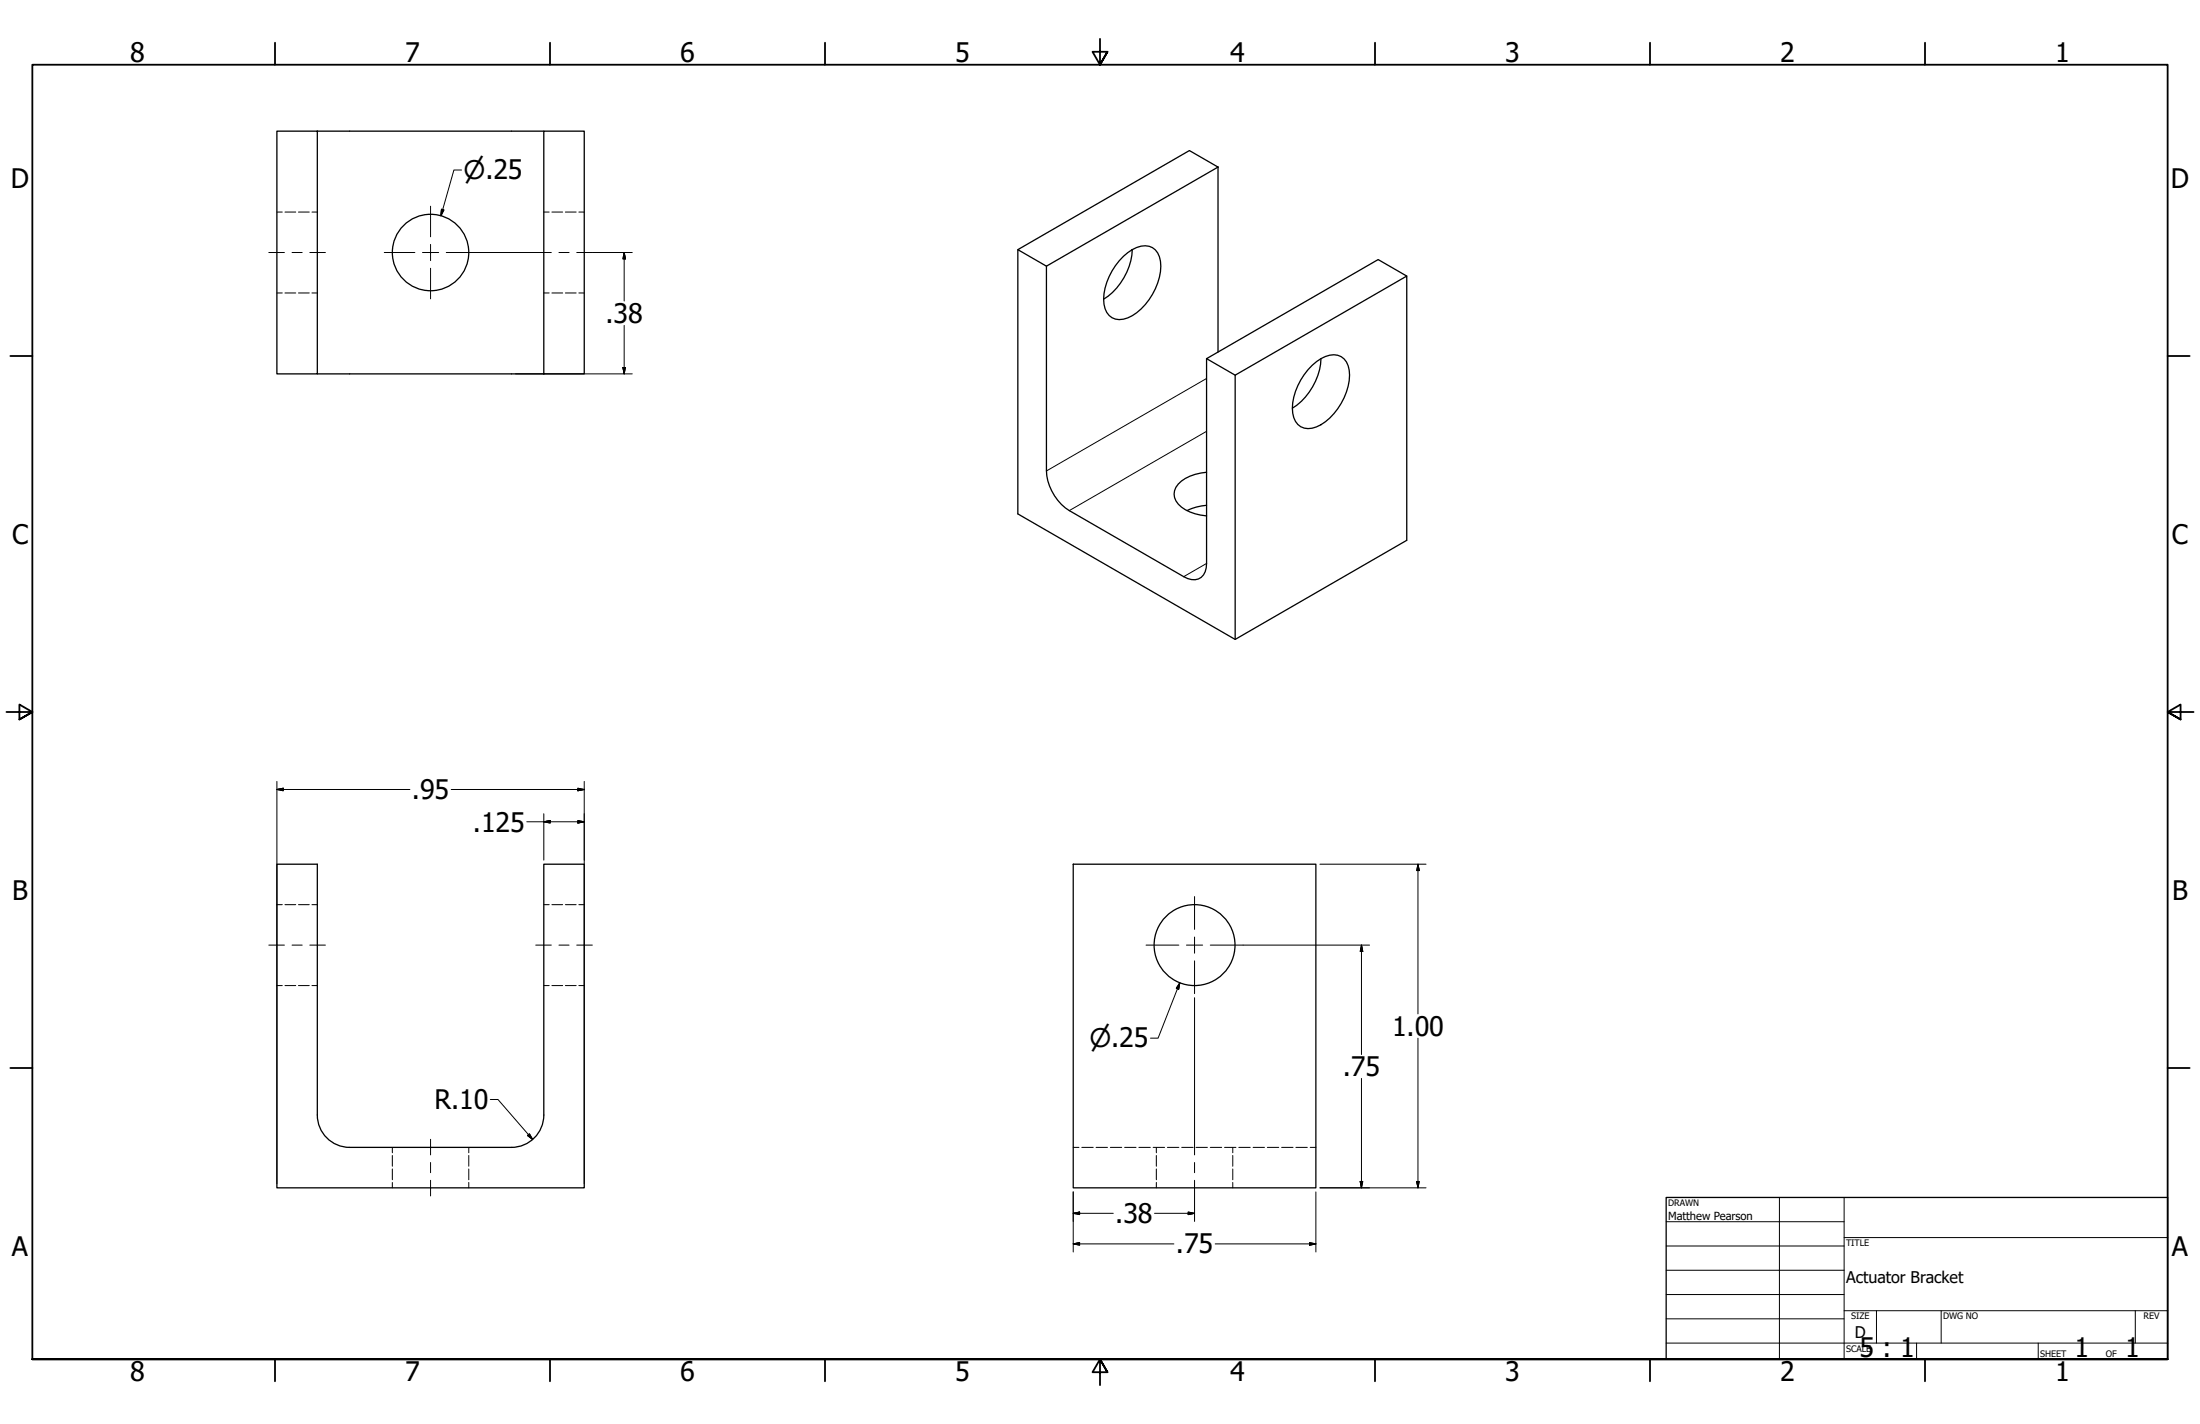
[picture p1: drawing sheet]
<svg xmlns="http://www.w3.org/2000/svg" width="864mm" height="559mm" viewBox="0 0 864 559" stroke-linecap="round" stroke-linejoin="round" font-family="sans-serif">
<!-- layer: Visible (ANSI) -->
<g fill="none" stroke="#000" stroke-width=".51">
<path d="M108.7 51.5h15.9v95.2h-15.9zM124.6 51.5h88.9M213.5 51.5h15.8v95.2h-15.8zM478.1 65.6v72.5M399.5 98l67.4-38.9 11.2 6.5-67.3 38.9zM399.5 98v103.7l85.4 49.2 67.3-38.9v-103.7l-67.3 38.9v103.7M444.5 98a24.8 24.8 0 0 1-11.3 19.4M410.8 104.5v80.3a19.8 19.8 0 0 0 9 15.6l44.9 25.9a5.4 5.4 0 0 0 8.4-2l.5-3.2v-80.4M441 100.6a11.5 11.5 0 0 1 10.1-4 7.2 7.2 0 0 1 4.6 7.9 24.2 24.2 0 0 1-13 20.2 6.3 6.3 0 0 1-9.3-5.3 23.6 23.6 0 0 1 7.6-18.8zM552.2 108.3l-11.2-6.4-67.4 38.8 11.3 6.5M124.6 146.7h88.9M515.1 143.4a11.5 11.5 0 0 1 10-4 7.2 7.2 0 0 1 4.7 7.8 24.2 24.2 0 0 1-13 20.3 6.3 6.3 0 0 1-9.4-5.4 23.6 23.6 0 0 1 7.7-18.7z"/>
<path d="M518.5 140.7a24.8 24.8 0 0 1-11.2 19.5M473.6 198.3a21.1 21.1 0 0 0-7.7 2.1M473.6 185.3a15.8 15.8 0 0 0-12 5.9 5.9 5.9 0 0 0 2.2 7.8 18.4 18.4 0 0 0 9.8 3.4M108.7 339.1h15.9v98.4a12.7 12.7 0 0 0 12.7 12.8h63.5a12.7 12.7 0 0 0 12.7-12.7v-98.5h15.8v127h-120.6zM421.3 339.1h95.2v127h-95.2z"/>
<circle cx="169" cy="99.1" r="15"/>
<circle cx="468.9" cy="370.9" r="15.9"/>
</g>
<!-- layer: Hidden (ANSI) -->
<g fill="none" stroke="#000" stroke-width=".39">
<path d="M108.7 83.2h2.1M111.9 83.2h4.2M117.2 83.2h4.2M122.4 83.2h2.2M213.5 83.2h2.1M216.6 83.2h4.3M221.9 83.2h4.3M227.2 83.2h2.1M108.7 115h2.1M111.9 115h4.2M117.2 115h4.2M122.4 115h2.2"/>
<path d="M213.5 115h2.1M216.6 115h4.3M221.9 115h4.3M227.2 115h2.1M108.7 355h2.1M111.9 355h4.2M117.2 355h4.2M122.4 355h2.2M213.5 355h2.1M216.6 355h4.3M221.9 355h4.3M227.2 355h2.1"/>
<path d="M108.7 386.8h2.1M111.9 386.8h4.2M117.2 386.8h4.2M122.4 386.8h2.2M213.5 386.8h2.1M216.6 386.8h4.3M221.9 386.8h4.3M227.2 386.8h2.1M154 450.3v2.1M154 453.4v4.3M154 458.7v4.3M184 450.3v2.1"/>
<path d="M184 453.4v4.3M184 458.7v4.3M421.3 450.3h2.2M424.7 450.3h4.4M430.3 450.3h4.4M435.9 450.3h4.4M441.5 450.3h4.4M447.1 450.3h4.4M452.7 450.3h4.5M453.9 450.3v2.1M453.9 453.4v4.3M453.9 458.7v4.3"/>
<path d="M458.3 450.3h4.5M463.9 450.3h4.5M469.5 450.3h4.5M475.1 450.3h4.5M480.7 450.3h4.5M483.9 450.3v2.1M483.9 453.4v4.3M483.9 458.7v4.3M486.3 450.3h4.5M491.9 450.3h4.5M497.5 450.3h4.5M503.1 450.3h4.5"/>
<path d="M508.7 450.3h4.5M514.3 450.3h2.2M154 464v2.1M184 464v2.1M453.9 464v2.1M483.9 464v2.1"/>
</g>
<!-- layer: Visible Narrow (ANSI) -->
<path d="M473.6 148.5l-62.8 36.3M473.6 169.3l-53.8 31.1M473.6 221.1l-8.9 5.2" fill="none" stroke="#000" stroke-width=".39"/>
<!-- layer: Border (ANSI) -->
<g fill="none" stroke="#000" stroke-width=".71">
<path d="M107.9 16.8v8.6M215.9 16.8v8.6M323.8 16.8v8.6M431.8 15.2v10.2l-2.9-5.1h5.8l-2.9 5.1 2.9-5.1M539.8 16.8v8.6M647.7 16.8v8.6M755.6 16.8v8.6M4.1 139.7h8.6M850.9 139.7h8.6M2.5 279.4h10.2l-5.1-2.9v5.8l5.1-2.9-5.1 2.9M861.1 279.4h-10.2l5.1-2.9v5.8l-5.1-2.9 5.1 2.9M4.1 419.1h8.6"/>
<path d="M850.9 419.1h8.6M12.7 533.4v-508h838.2v508h-838.2h838.2M107.9 533.4v8.6M215.9 533.4v8.6M323.8 533.4v8.6M434.7 538.5l-2.9-5.1 2.9 5.1h-5.8l2.9-5.1v10.2M539.8 533.4v8.6M647.7 533.4v8.6M755.6 533.4v8.6"/>
</g>
<!-- layer: Title (ANSI) -->
<g fill="none" stroke="#000" stroke-width=".39">
<path d="M654 479.4h69.9M698.5 469.9v63.5M723.9 469.9v63.5M654 488.9h69.9M654 498.5h69.9M723.9 485.6h127M654 508h69.9M654 517.5h69.9M723.9 514.3h127M736.6 514.3v12.7M762 514.3v12.7M838.2 514.3v12.7"/>
<path d="M654 527h196.9M752.3 527v6.4M800.1 527v6.4"/>
</g>
<path d="M654 469.9h196.9v63.5h-196.9z" fill="none" stroke="#000" stroke-width=".51"/>
<!-- layer: Centerline (ANSI) -->
<g fill="none" stroke="#000" stroke-width=".39">
<path d="M105.5 99.1h6.1M114.6 99.1h4M121.6 99.1h6.1M210.3 99.1h6.1M219.4 99.1h4M226.4 99.1h6.1M105.5 370.9h6.1M114.6 370.9h4M121.6 370.9h6.1M210.3 370.9h6.1M219.4 370.9h4M226.4 370.9h6.1"/>
<path d="M169 447.1v6.1M169 456.2v4M468.9 447.1v6.1M468.9 456.2v4M169 463.2v6.1M468.9 463.2v6.1"/>
</g>
<!-- layer: Center Mark (ANSI) -->
<path d="M150.8 99.1h12M165.8 99.1h6.4M169 80.9v12M169 95.9v6.4M175.2 99.1h12M169 105.3v12M468.9 351.8v12.9M449.9 370.9h12.8M465.7 370.9h6.4M468.9 367.7v6.4M468.9 377v12.9M475.1 370.9h12.9" fill="none" stroke="#000" stroke-width=".39"/>
<!-- layer: Dimension (ANSI) -->
<g fill="none" stroke="#000" stroke-width=".39">
<path d="M181.2 66.7h-3l-5.1 18M173.3 82.1l1 .3-1.2 2.3zM187.2 99.1h23.1M232.5 99.1h15.7M245 99.1l.5 2.5h-1zM245 99.1v19M245 127.7v19M202.4 146.7h45.8M244.5 144.2h1l-.5 2.5zM108.7 309.8l2.5-.5v1zM108.7 309.8h52.2M108.7 306.6v64.2"/>
<path d="M177.1 309.8h52.2M213.5 319.3v18.2M226.8 309.3l2.5 .5-2.5 .5zM229.3 306.6v64.2M206.8 322.5h22.5M213.5 322.5l2.5-.5v1zM226.8 322l2.5 .5-2.5 .5zM518.1 339.1h41.7M556.6 339.1l.5 2.5h-1zM556.6 339.1v58.8M108.7 371v93.5M229.3 371v93.5"/>
<path d="M488 370.9h49.6M534.4 370.9l.5 2.5h-1zM534.4 370.9v42.9M463.1 385.7l-.4 2.5-1-.4zM463.1 385.7l-8.5 21.7h-3M468.9 391.5v55.6M556.6 407.4v58.7M192.5 431.5h3l13.6 15.6M534.4 423.2v42.9M207.1 445.6l.7-.7 1.3 2.2zM421.3 476.1l2.5-.5v1zM421.3 467.7v23.6"/>
<path d="M421.3 476.1h15.7M453.2 476.1h15.7M466.4 475.6l2.5 .5-2.5 .5zM468.9 469.3v10M516.5 467.7v23.6M518.1 466.1h41.7M533.9 463.6h1l-.5 2.5zM556.1 463.6h1l-.5 2.5zM421.3 488.1l2.5-.5v1zM421.3 488.1h39.5M477 488.1h39.5M514 487.6l2.5 .5-2.5 .5z"/>
</g>
<g fill="#000" stroke="#000" stroke-width=".39">
<path d="M173.3 82.1l-.2 2.6zM173.3 82.1l1 .3-1.2 2.3zM245 99.1l.5 2.5zM245 99.1l.5 2.5h-1zM244.5 144.2l.5 2.5zM244.5 144.2h1l-.5 2.5zM108.7 309.8l2.5-.5zM108.7 309.8l2.5-.5v1zM226.8 310.3l2.5-.5zM226.8 309.3l2.5 .5-2.5 .5zM213.5 322.5l2.5-.5zM213.5 322.5l2.5-.5v1z"/>
<path d="M226.8 323l2.5-.5zM226.8 322l2.5 .5-2.5 .5zM556.6 339.1l.5 2.5zM556.6 339.1l.5 2.5h-1zM534.4 370.9l.5 2.5zM534.4 370.9l.5 2.5h-1zM463.1 385.7l-.4 2.5zM463.1 385.7l-.4 2.5-1-.4zM207.1 445.6l2 1.5zM207.1 445.6l.7-.7 1.3 2.2zM421.3 476.1l2.5-.5zM421.3 476.1l2.5-.5v1z"/>
<path d="M466.4 476.6l2.5-.5zM466.4 475.6l2.5 .5-2.5 .5zM533.9 463.6l.5 2.5zM533.9 463.6h1l-.5 2.5zM556.1 463.6l.5 2.5zM556.1 463.6h1l-.5 2.5zM421.3 488.1l2.5-.5zM421.3 488.1l2.5-.5v1zM514 488.6l2.5-.5zM514 487.6l2.5 .5-2.5 .5z"/>
</g>
<g font-size="10.5">
<text x="51.1" y="24.4">8</text>
<text x="159.1" y="24.4">7</text>
<text x="267" y="24.4">6</text>
<text x="375" y="24.4">5</text>
<text x="482.9" y="24.4">4</text>
<text x="590.9" y="24.4">3</text>
<text x="698.8" y="24.4">2</text>
<text x="806.8" y="24.4">1</text>
<text x="4.3" y="73.7">D</text>
<text x="852.2" y="73.7">D</text>
<text x="237.7" y="126.7">.38</text>
<text x="4.7" y="213.4">C</text>
<text x="852.6" y="213.4">C</text>
<text x="161.7" y="313.6">.95</text>
<text x="185.7" y="326.3">.125</text>
<text x="4.8" y="353.1">B</text>
<text x="852.6" y="353.1">B</text>
<text x="546.4" y="406.4">1.00</text>
<text x="527.1" y="422.2">.75</text>
<text x="170.6" y="435.3">R.10</text>
<text x="437.8" y="479.9">.38</text>
<text x="461.6" y="491.9">.75</text>
<text x="4.7" y="492.8">A</text>
<text x="852.5" y="492.8">A</text>
<text x="729.9" y="532.5">5 : 1</text>
<text x="814.4" y="532.6">1</text>
<text x="834.2" y="532.6">1</text>
<text x="51.1" y="542">8</text>
<text x="159.1" y="542">7</text>
<text x="267" y="542">6</text>
<text x="375" y="542">5</text>
<text x="482.9" y="542">4</text>
<text x="590.9" y="542">3</text>
<text x="698.8" y="542">2</text>
<text x="806.8" y="542">1</text>
</g>
<g font-size="10">
<text x="182" y="70.4">⌀.25</text>
<text x="427.7" y="411.1">⌀.25</text>
</g>
<g font-size="6.3">
<text x="724.7" y="503.4">Actuator Bracket</text>
<text x="728.1" y="524.9">D</text>
</g>
<text font-size="4.4" x="654.8" y="478.6">Matthew Pearson</text>
<g font-size="3.5">
<text x="654.8" y="473.2">DRAWN</text>
<text x="724.7" y="488.9">TITLE</text>
<text x="726.7" y="517.7">SIZE</text>
<text x="762.8" y="517.7">DWG NO</text>
<text x="841.4" y="517.7">REV</text>
<text x="724.7" y="530.4">SCALE</text>
<text x="800.9" y="532.6">SHEET</text>
<text x="826.7" y="532.6">OF</text>
</g>
</svg>
